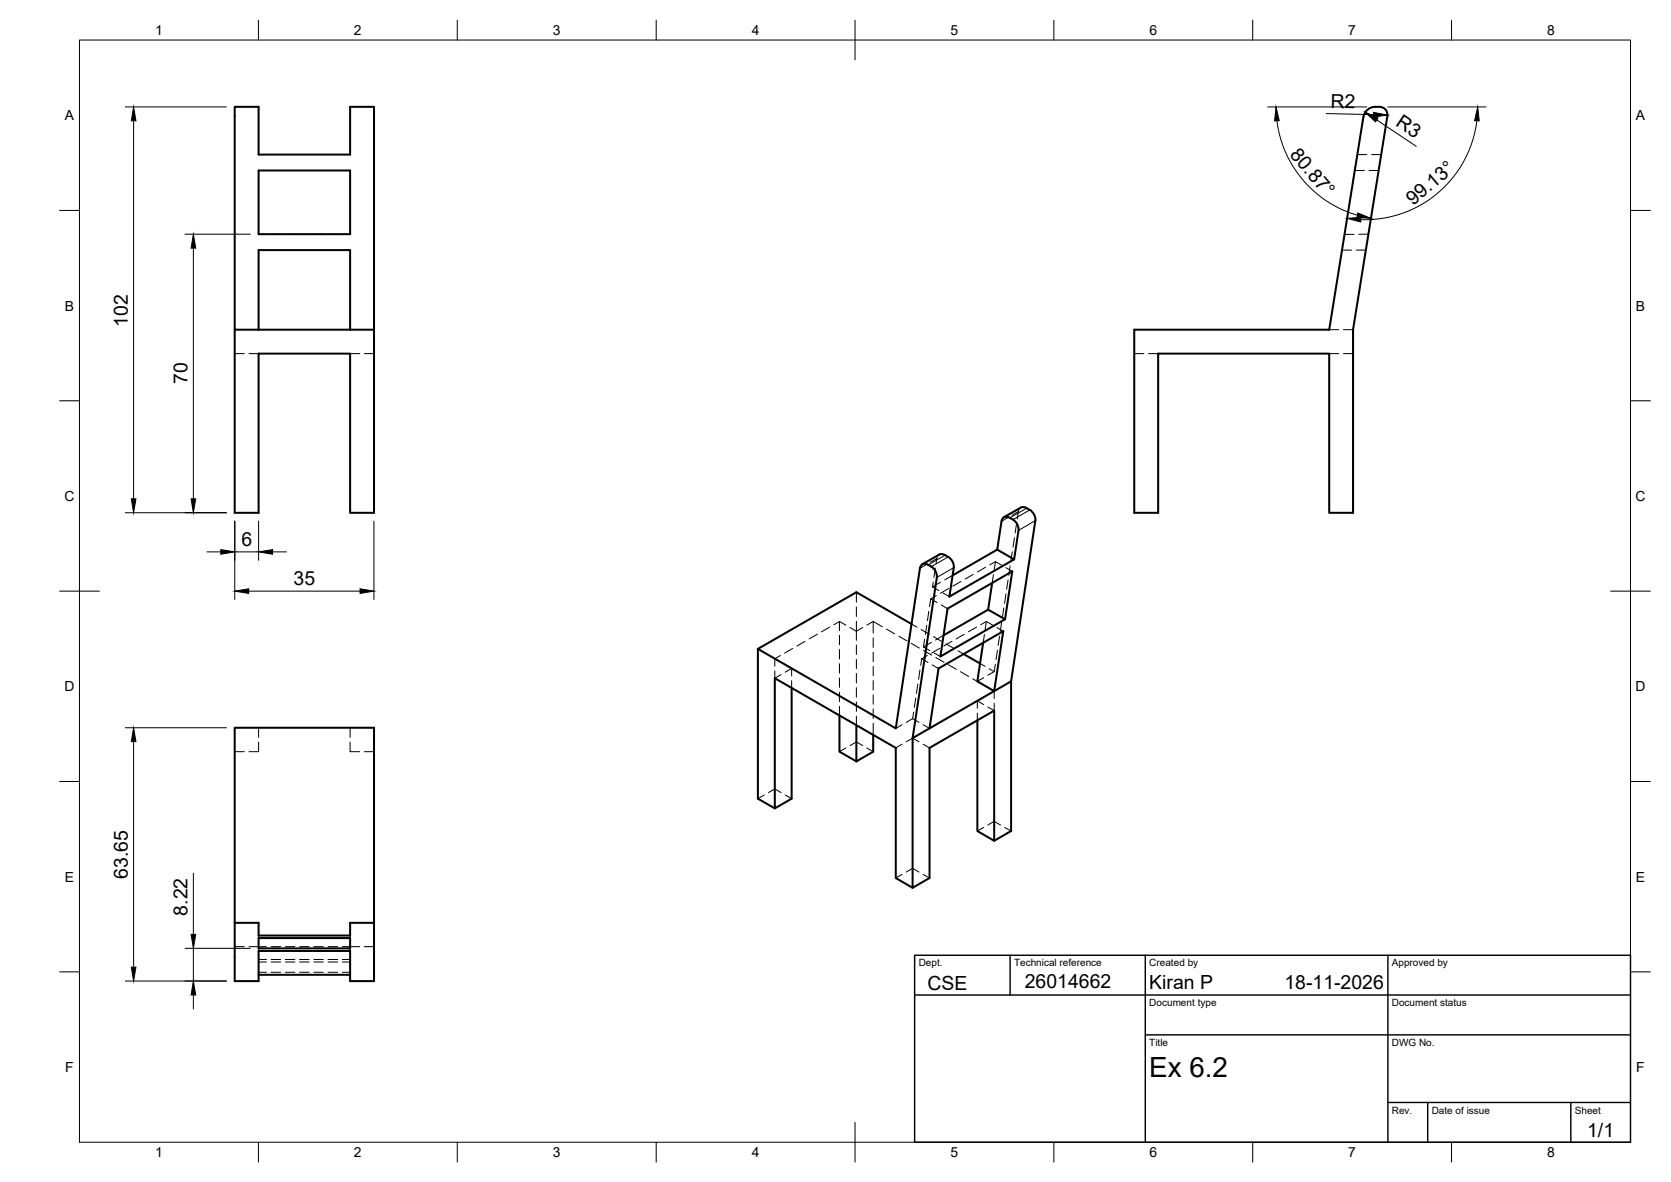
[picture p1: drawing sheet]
<svg xmlns="http://www.w3.org/2000/svg" width="420mm" height="297mm" viewBox="0 0 420 297" stroke-linecap="round" stroke-linejoin="round" font-family="sans-serif">
<!-- layer: Hidden -->
<g fill="none" stroke="#000" stroke-width=".25">
<path d="M341.3 38.8h2.4M344.9 38.8h2.4M65 58.9h2M68.2 58.9h2.4M71.8 58.9h2.3M75.3 58.9h2.4M78.9 58.9h2.4M82.5 58.9h2.4M88 58.9h-1.9M340.5 58.9h-2.4M340.6 42.8h2.4M344.1 58.9h-2.4"/>
<path d="M344.2 42.8h2.4M337.4 62.9h2.4M341 62.9h2.4M59 88.9h2.4M62.6 88.9h2.4M88 88.9h2.4M91.6 88.9h2.4M285.2 88.9h2.4M288.8 88.9h2.4M334.2 88.9h2.4M334.2 82.9h2.4M337.8 88.9h2.4"/>
<path d="M337.8 82.9h2.4M236.2 139.4l-.3 .1a2.96 2.96 0 0 0-.5 2.1M254.5 138.7l-.3 2.3M255.1 135.1l-.4 2.4M255.6 131.6l-.4 2.3M256.7 127.6l-.6 .6-.3 2.2M205.5 159.4l-2 1.2M208.6 157.6l-2 1.2M211.1 156.2l1.6 .9M211.1 156.2v2.3M211.1 159.6v2.4M211.1 156.2l-1.4 .8"/>
<path d="M213.7 157.7l1.6 .9 1.6-.9M215.3 148.8v2.5M215.3 152.5v2.4M215.3 156.1v4.8M219.6 156.2l-1.6 .9M221.9 157.5l-2.3-1.3v2.9M222.9 158.1l2.1 1.2M226 159.9l2.1 1.2M229.2 156.8l1.4 .8M231.6 158.2l2.1 1.2M233 157.1l-.3 2.4M233.6 153.6l-.4 2.4"/>
<path d="M234.5 147.5l1.6 .9M234.7 146.3l-.2 1.2M234.7 160l2.1 1.2M235.2 142.8l-.4 2.3M235.4 149.7l-1.4 .8M235.6 151.4l-1.6-.9-.3 1.9M236.5 146.3l-2 1.2M236.7 152l1.6 1M237.1 149l1.6 .9M237.2 159.7l-2 1.1M238.5 147.9l-2 1.2M239.5 144.6l-2 1.1"/>
<path d="M241.6 146.1l-2 1.2M242.5 159.4l-2.1 1.2M244.7 144.3l-2 1.2M245.6 157.6l-2.1 1.2M247.5 159.5l-.3 2M247.8 142.5l-2 1.2M248 156.2l-1.4 .8M248 156.2l1.6 .9M248 156.2l-.3 2.1M249.8 144.4l-.3 2.1M250.3 141.1l-1.4 .9M250.7 157.7l1.6 .9"/>
<path d="M251.3 159.9l-.3 2.3M251.9 156.3l-.4 2.4M251.9 142.1l-1.6-1-.3 2.1M252.4 152.8l-.3 2.3M252.9 142.6l1.6 1M252.9 149.3l-.3 2.3M253.5 145.7l-.4 2.4M254 142.2l-.4 2.4M194.8 168.6v1.8l1.6-.9M194.8 165.6l1.6 .9M194.8 165.6v1.8M196.2 164.7l-1.4 .9"/>
<path d="M197.4 167.1l1.7 .9M199.1 168l-1.7 .9M199.1 168v1.8M199.1 171v1.9M199.3 162.9l-2 1.2M202.4 161.2l-2 1.2M211.1 163.2v2.4M211.1 166.8v2.4M211.1 170.4v2.3M211.1 174v2.3M211.1 177.5v2.3M215.3 162.1v2.4"/>
<path d="M215.3 165.7v2.3M215.3 169.2v2.4M215.3 172.8v2.4M215.3 176.4v2.4M215.3 180v2.3M219.6 160.3v2.4M219.6 163.9v2.4M219.6 167.5v2.3M219.6 171v2.4M219.6 174.6v2.4M219.6 178.2v2.4M229.1 161.7l2.1 1.2"/>
<path d="M229.7 179l-.2 1.6M230.3 175.4l-.4 2.4M230.8 171.9l-.4 2.4M231.3 168.4l-.3 2.3M231.8 165.6l1.5 .9M231.8 165.6l-.3 1.6M232.2 162.6l1.6 .9M232.2 163.5l2.1 1.1M232.5 160.7l-.3 1.9M233.2 164.7l-1.4 .9M234.2 161.4l-2 1.2M234.4 167.1l1.6 .9"/>
<path d="M234.8 164.1l1.7 .9M235.3 165.2l2.1 1.2M236.3 162.9l-2.1 1.2M237.8 161.8l2.1 1.2M238.4 167l2.1 1.2M239.4 161.2l-2.1 1.2M240.9 163.6l1.4 .8M241.5 168.8l2 1.2M244.6 170.6l2.1 1.2M245.7 176.1v1.9M245.7 179.2v1.8M246.4 166.7l1.3 .8"/>
<path d="M247.4 175.2l-1.7 .9 1.7 1M247.4 170.3l-1.7 .9M247.7 172.4l2.3 1.3M248.7 168l1.3 .8M250 168.8l-1.6 .9M250 173.7v1.8M250 176.7v1.9l-1.6-.9M250 173.7l-1.6 .9M250.3 166.9l-.3 1.9M250.8 163.4l-.4 2.3M59 188.9h2.4M65 186.5v2.4h-2.4"/>
<path d="M65 182.9v2.4M88 186.5v2.4h2.4M88 182.9v2.4M91.6 188.9h2.4M192.2 199.8l-1.6 .9M193.2 199.2l1.6-.9 1.6 .9M197.4 199.8l1.7 .9M212.7 188l-1.6 .9M213.7 187.4l1.6-1 1.6 1M218 188l1.6 .9M219.6 181.7v3M226.8 182.1l-1.6 .9"/>
<path d="M226.8 187l-1.6 .9M227.9 186.4l1.6-.9 1.6 .9M229.5 180.6l1.6 .9M229.5 180.6l-1.6 .9M232.1 182.1l1.6 .9M232.1 187l1.6 .9M226.8 219.7l-1.6 .9M227.9 219.1l1.6-.9 1.6 .9M232.1 219.7l1.6 .9M247.4 207.9l-1.7 .9M248.4 207.3l1.6-.9 1.6 .9M252.6 207.9l1.6 .9"/>
<path d="M59 237.9h2.4M62.6 237.9h4.4M65 235.1v.6M65 238.3v.7M68.2 237.9h2.4M71.8 237.9h2.3M75.3 237.9h2.4M78.9 237.9h2.4M82.5 237.9h2.4M86.1 237.9h4.3M88 235.1v.6M88 238.3v.7"/>
<path d="M91.6 237.9h2.4M65 241.8h2M65 241.1h2M65 244.3h2M68.2 241.8h2.4M68.2 241.1h2.4M68.2 244.3h2.4M71.8 241.8h2.3M71.8 241.1h2.3M71.8 244.3h2.3M75.3 241.8h2.4M75.3 241.1h2.4"/>
<path d="M75.3 244.3h2.4M78.9 241.8h2.4M78.9 241.1h2.4M78.9 244.3h2.4M82.5 241.8h2.4M82.5 241.1h2.4M82.5 244.3h2.4M86.1 241.8h1.9M86.1 241.1h1.9M86.1 244.3h1.9"/>
</g>
<!-- layer: Visible -->
<g fill="none" stroke="#000" stroke-width=".51">
<path d="M65 42.8h23v16.1h-23zM59 82.9v46h6v-40h23v40h6v-46M65 82.9h-6v-56.1h6v12h23v-12h6v56.1h-6M65 82.9v-20h23v20M65 82.9h23M285.2 82.9h49l8.6-53.5a3.5 3.5 0 0 1 5.6-1.9l.4 1v.7l-8.6 53.7v46h-6v-40h-43v40h-6zM237.6 139.5l.8 .5M237.6 139.5a1.49 1.49 0 0 0-1.4-.1l-4.3 2.4M250.7 138.1l4.3 2.5-16.3 9.3 1.1-7.3a3 3 0 0 0-1.4-2.7M250.7 138.1l1.1-7.1a1.24 1.24 0 0 1 .8-1.1 1.24 1.24 0 0 1 1.3 .2 3.2 3.2 0 0 1 2.2 3.2l-1.1 7.3M250.7 138.1l-11.2 6.5M258.9 128.2a2.31 2.31 0 0 0-2.2-.6l-4.3 2.4"/>
<path d="M258.9 128.1a3 3 0 0 1 1.4 2.7M260.3 130.8l-6.1 40.4-20.5 11.8M235.6 145.1l-6.1 40.4 4.2-2.5M235.6 145.1a3.3 3.3 0 0 0-3.6-3.4l-.5 .6-.2 .5-6.1 40.2-34.6-19.9 24.7-14.3 13.9 8M248.5 153.2l4.2 2.4-16.2 9.4 1.8-12 16.2-9.4-1.8 12M248.5 153.2l-11.3 6.5M249.5 146.5l-1 6.7M190.6 163.1v37.6l4.2 2.4M199.1 172.9v27.8l-4.3 2.4v-32.7l30.4 17.5v32.7l4.3 2.5 4.2-2.5v-32.7l16.3-9.3v32.7l-4.3-2.5v-27.8M211.1 179.8v9.1l4.2 2.4M242.3 164.4l4.1 2.3M247.2 161.5l-1.5 9.7 4.3 2.5 2.3-15.1-16.3 9.4-2.3 15"/>
<path d="M254.2 171.2v37.6l-4.2 2.5M215.3 182.3v9M219.6 184.7v4.2l-4.3 2.4M229.5 185.5v37.6M59 231.9h6v3.2h23v-3.2h6v14.7h-6v-7.6h-23v7.6h-6zM59 231.9v-49h35v49M65 235.7h23v2.6h-23zM65 245h23"/>
</g>
<!-- layer: Visible Narrow -->
<path d="M237.6 139.5l-4.2 2.5M238.4 140l-4.2 2.4M258.1 127.7l-4.2 2.4M258.9 128.2l-4.2 2.4M260.3 130.8l-4.2 2.5M239.8 142.6l-4.2 2.5" fill="none" stroke="#000" stroke-width=".25"/>
<!-- layer: Hidden Narrow -->
<path d="M253.4 130.1l-1.6 .9M256.1 128.6l-1.6 .9M232.9 141.9l-1.6 .9M235.5 140.4l-1.6 .9" fill="none" stroke="#000" stroke-width=".25"/>
<!-- layer: BORDER -->
<g fill="none" stroke="#000" stroke-width=".25">
<path d="M20 10.1h390v276.9h-390zM65 5.1v5M115 5.1v5M165 5.1v5M215 5.1v10M265 5.1v5M315 5.1v5M365 5.1v5M15 52.9h5M410 52.9h5M15 100.7h5M410 100.7h5"/>
<path d="M15 148.6h10M405 148.6h10M15 196.4h5M410 196.4h5M15 244.2h5M410 244.2h5M65 287v5M115 287v5M165 287v5M215 282.1v9.9M265 287v5M315 287v5"/>
<path d="M365 287v5"/>
</g>
<!-- layer: TITLEBLOCK -->
<path d="M230 240.1h180v46.9h-180zM230 250h180M254 240.1v9.9M288 240.1v46.9M349 240.1v46.9M288 260.1h122M349 277.1h61M359 277.1v9.9M395 277.1v9.9" fill="none" stroke="#000" stroke-width=".36"/>
<!-- layer: FD_Dimensions -->
<g fill="none" stroke="#000" stroke-width=".25">
<path d="M31.5 26.9h25.4M33.6 30.4v95M318.7 26.9h25M321.1 30.4a28.4 28.4 0 0 0 20.2 23.7M333.5 28.5l11.9 .3M346.2 30.1l9.9 6.7M349 26.9h24.7M371.3 30.4a28.4 28.4 0 0 1-29.1 24.8M46.5 58.9h16.4M48.6 62.4v63M31.5 128.8h25.4M52 138.7h3.5"/>
<path d="M59 131v19.7M59 138.7h6M65 131v9.8M68.5 138.7h3.5M94 131v19.7M62.5 148.6h28M31.5 182.9h25.4M33.6 186.4v56.6M48.6 219.5v15.3M46.5 238.3h16.4M48.6 238.3v8.2M31.5 246.5h25.4"/>
<path d="M48.6 250v3.5"/>
</g>
<g fill="#000" stroke="#000" stroke-width=".25">
<path d="M33.6 26.9l.6 3.5h-1.2zM320.8 26.9l.8 3.4-1.1 .1zM345.4 28.2l3.5 .7-3.5 .5zM343.3 28.2l3.2 1.5-.6 .9zM371.6 26.9l.3 3.5-1.1-.1zM341.4 53.5l3.3 1.4-3.5-.2zM338.7 54.9l3.5-.3-.1 1.2zM48.6 58.9l.6 3.5h-1.2zM33 125.4h1.2l-.6 3.4zM48 125.4h1.2l-.6 3.4zM55.5 138.1l3.5 .6-3.5 .6zM65 138.7l3.5-.6v1.2z"/>
<path d="M59 148.6l3.5-.6v1.1zM90.5 148l3.5 .6-3.5 .5zM33.6 182.9l.6 3.5h-1.2zM48 234.8h1.2l-.6 3.5zM33 243h1.2l-.6 3.5zM48.6 246.5l.6 3.5h-1.2z"/>
</g>
<text font-size="7" x="289" y="270.6">Ex 6.2</text>
<g font-size="4.9">
<text x="334.5" y="27.2" transform="rotate(1 334.5 27.2)">R2</text>
<text x="350.8" y="31.4" transform="rotate(34 350.8 31.4)">R3</text>
<text x="324.2" y="39" transform="rotate(50 324.2 39)">80.87°</text>
<text x="355.3" y="51.9" transform="rotate(-40 355.3 51.9)">99.13°</text>
<text x="32.2" y="82.1" transform="rotate(-90 32.2 82.1)">102</text>
<text x="47.2" y="96.6" transform="rotate(-90 47.2 96.6)">70</text>
<text x="60.7" y="137.3">6</text>
<text x="73.8" y="147.1">35</text>
<text x="32.1" y="220.8" transform="rotate(-90 32.1 220.8)">63.65</text>
<text x="47.2" y="230.1" transform="rotate(-90 47.2 230.1)">8.22</text>
<text x="233.2" y="248.7">CSE</text>
<text x="257.7" y="248.3">26014662</text>
<text x="289" y="248.5">Kiran P</text>
<text x="323" y="248.5">18-11-2026</text>
<text x="399.1" y="285.7">1/1</text>
</g>
<g font-size="3.5">
<text x="39" y="8.8">1</text>
<text x="89" y="8.8">2</text>
<text x="139" y="8.8">3</text>
<text x="189" y="8.8">4</text>
<text x="239" y="8.8">5</text>
<text x="289" y="8.8">6</text>
<text x="339" y="8.8">7</text>
<text x="389" y="8.8">8</text>
<text x="16.3" y="30.2">A</text>
<text x="411.3" y="30.2">A</text>
<text x="16.3" y="78">B</text>
<text x="411.3" y="78">B</text>
<text x="16.2" y="125.9">C</text>
<text x="411.2" y="125.9">C</text>
<text x="16.2" y="173.7">D</text>
<text x="411.2" y="173.7">D</text>
<text x="16.3" y="221.6">E</text>
<text x="411.3" y="221.6">E</text>
<text x="16.4" y="269.4">F</text>
<text x="411.4" y="269.4">F</text>
<text x="39" y="290.8">1</text>
<text x="89" y="290.8">2</text>
<text x="139" y="290.8">3</text>
<text x="189" y="290.8">4</text>
<text x="239" y="290.8">5</text>
<text x="289" y="290.8">6</text>
<text x="339" y="290.8">7</text>
<text x="389" y="290.8">8</text>
</g>
<g font-size="2.5">
<text x="231" y="242.9">Dept.</text>
<text x="255" y="242.9">Technical reference</text>
<text x="289" y="242.9">Created by</text>
<text x="350" y="242.9">Approved by</text>
<text x="289" y="252.8">Document type</text>
<text x="350" y="252.8">Document status</text>
<text x="289" y="262.9">Title</text>
<text x="350" y="262.9">DWG No.</text>
<text x="350" y="279.9">Rev.</text>
<text x="360" y="279.9">Date of issue</text>
<text x="396" y="279.9">Sheet</text>
</g>
</svg>
